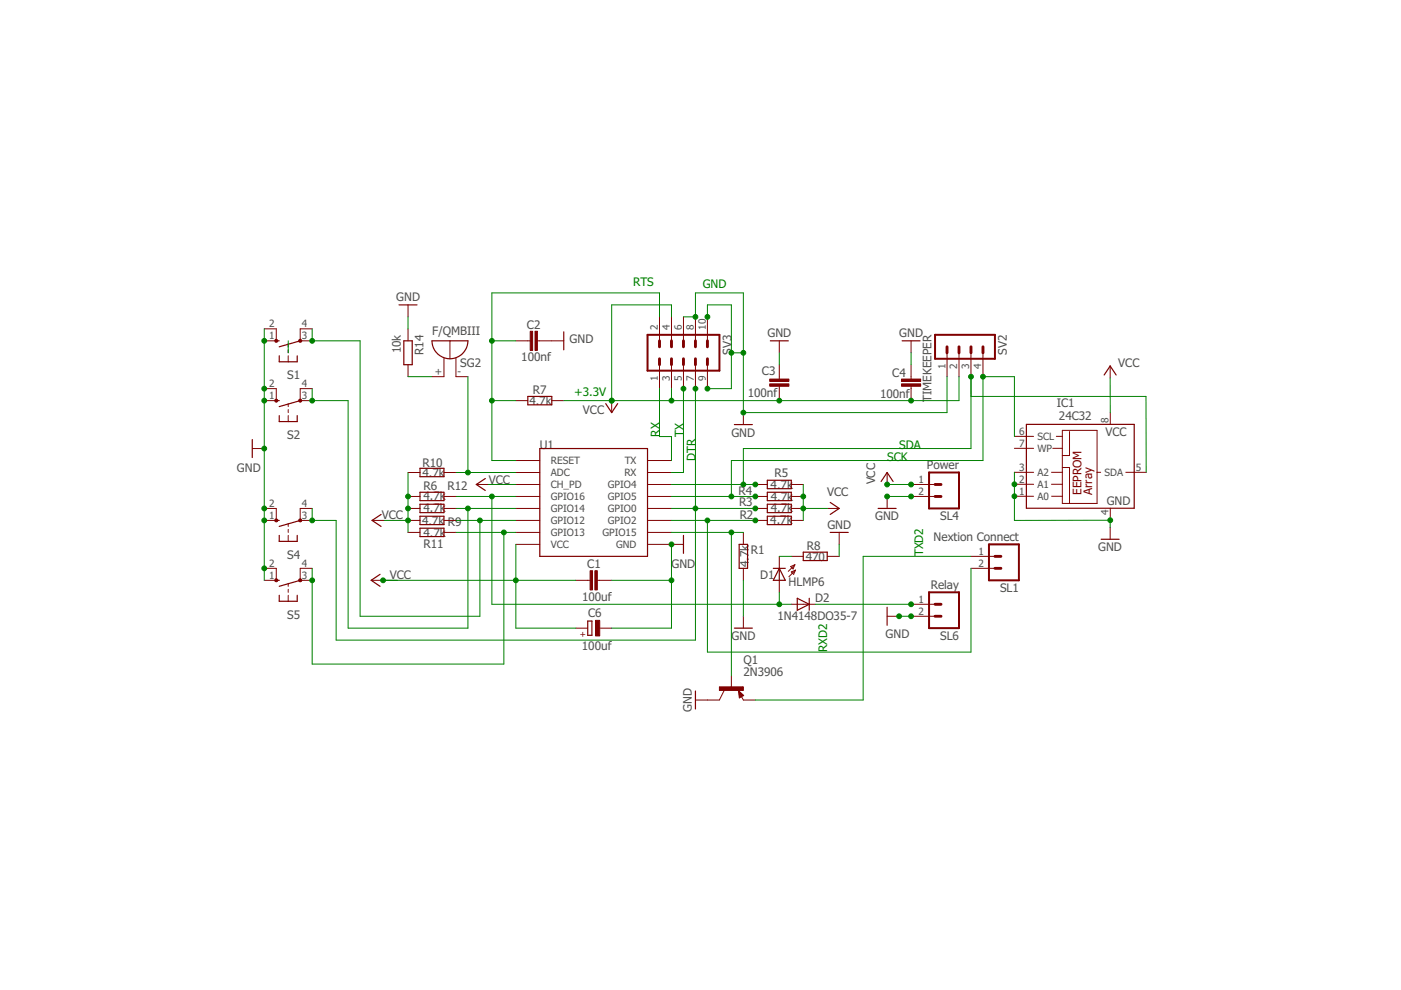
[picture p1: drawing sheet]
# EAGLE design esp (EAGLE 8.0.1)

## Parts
C1  100uf  C  [C0805]
C2  100nf  C  [C0805]
C3  100nf  C  [C0805]
C4  100nf  C  [C0805]
C6  100uf  CPOL-EUE5-10.5  [E5-10,5]
D1  HLMP6  [HLMP6]
D2  1N4148DO35-7  [DO35-7]
IC1  24C32  24C04CSN  [SO-08]
Q1  2N3906  [TO92]
R1  4.7k  R  [R0805]
R2  4.7k  R  [R0805]
R3  4.7k  R  [R0805]
R4  4.7k  R  [R0805]
R5  4.7k  R  [R0805]
R6  4.7k  R  [R0805]
R7  4.7k  R  [R0805]
R8  470  R  [R0805]
R9  4.7k  R  [R0805]
R10  4.7k  R  [R0805]
R11  4.7k  R  [R0805]
R12  4.7k  R  [R0805]
R14  10k  R  [R0805]
S1  10-XX  [B3F-10XX]
S2  10-XX  [B3F-10XX]
S4  10-XX  [B3F-10XX]
S5  10-XX  [B3F-10XX]
SG2  F/QMBIII  [F/QMBIII]
SL1  Nextion Connect  M02  [02P]
SL4  Power  M02  [02P]
SL6  Relay  M02  [02P]
SV2  TIMEKEEPER  MA04-1  [MA04-1]
SV3  MA05-2  [MA05-2]
U1  ESP12SMD  [ESP12-SMD]

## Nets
ADC: R10.2 SG2.-(+) U1.ADC
DTR: R3.1 S4.3(P) S4.4(P1) SV3.7 U1.GPIO0
GND [supply]: C1.1 C2.1 C3.2 C4.2 C6.- IC1.1(A0) IC1.2(A1) IC1.3(A2) IC1.4(GND) Q1.1(C) R1.1 R8.1 R14.1 S1.1(S) S1.2(S1) S2.1(S) S2.2(S1) S4.1(S) S4.2(S1) S5.1(S) S5.2(S1) SL4.2 SL6.2 SV2.1 SV3.6 SV3.8 SV3.9 SV3.10 U1.GND
GPIO02: R11.2 S5.3(P) S5.4(P1) U1.GPIO13
GPIO12: R9.2 S1.3(P) S1.4(P1) U1.GPIO12
GPIO14: R12.2 S2.3(P) S2.4(P1) U1.GPIO14
GPIO15: Q1.2(B) R1.2 U1.GPIO15
GPIO16: D1.A D2.A R6.2 U1.GPIO16
N$1: D2.C SL6.1
N$2: Q1.3(E) SL1.1
N$3: R14.2 SG2.+(-)
N$11: D1.K R8.2
RTS: C2.2 R7.2 SV3.2 U1.RESET
RX: SV3.1 U1.TXD0(TX)
RXD2: R2.1 SL1.2 U1.GPIO2
SCK: IC1.6(SCL) R4.1 SV2.4 U1.GPIO5
SDA: IC1.5(SDA) R5.1 SV2.3 U1.GPIO4
TX: SV3.5 U1.RXD0(RX)
VCC [supply]: C1.2 C3.1 C4.1 C6.+ IC1.8(VCC) R2.2 R3.2 R4.2 R5.2 R6.1 R7.1 R9.1 R10.1 R11.1 R12.1 SL4.1 SV2.2 SV3.3 SV3.4 U1.CH_PD U1.VCC
Unconnected: IC1.7(WP)

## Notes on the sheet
- RTS | GND
- +3.3V
- RX | TX
- SDA
- DTR | SCK
- TXD2
- RXD2
